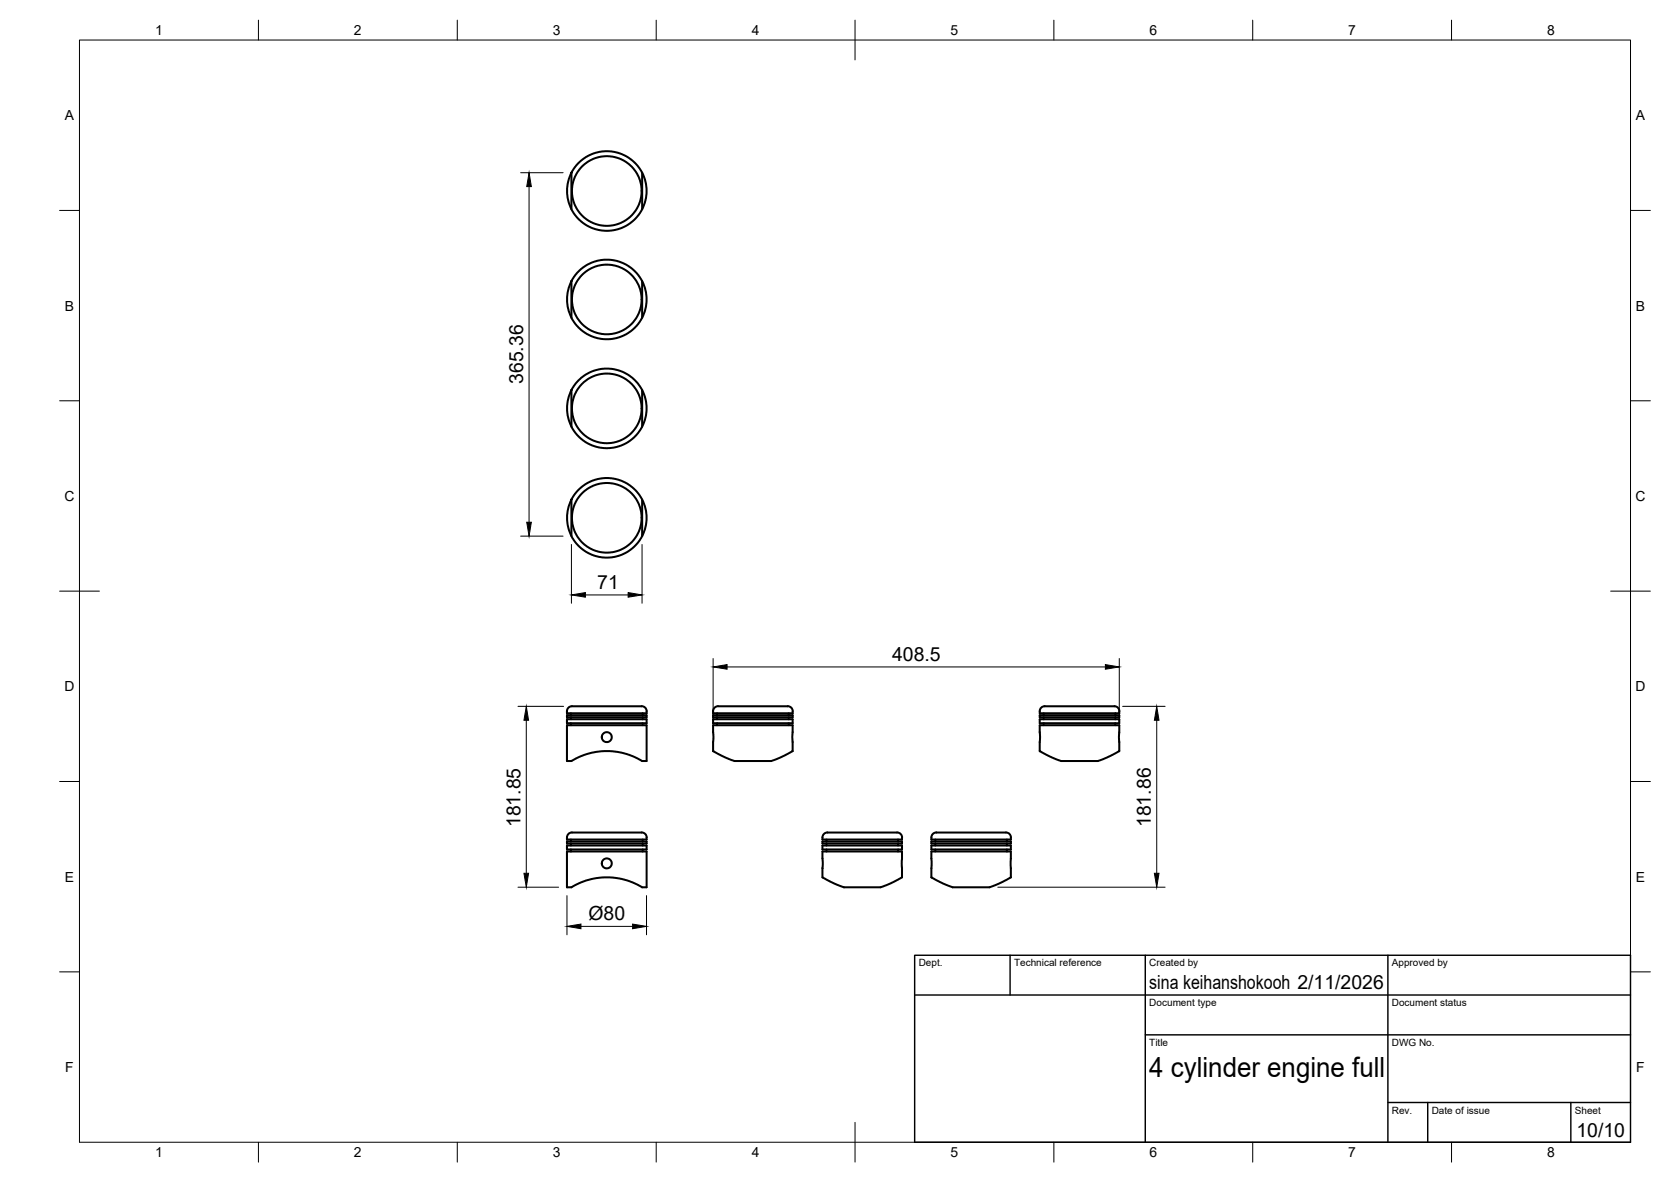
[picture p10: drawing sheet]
<svg xmlns="http://www.w3.org/2000/svg" width="420mm" height="297mm" viewBox="0 0 420 297" stroke-linecap="round" stroke-linejoin="round" font-family="sans-serif">
<!-- layer: Visible -->
<g fill="none" stroke="#000" stroke-width=".51">
<path d="M143.7 43.4a10 10 0 0 0 0 9.2M145.4 41.1l1.9-1.6 1.4-.7 2-.6 1.5-.2 2.3 .2 1.8 .5 1.6 .8 1.5 1.2 1.1 1.3 1 1.4v9.2l-1.7 2.3-1.9 1.6-1.4 .7-1.9 .6-1.7 .2-2-.1-2.1-.6-1.5-.8-1.6-1.2-1.1-1.3-.9-1.4v-9.2zM161.5 43.4a10 10 0 0 1 0 9.2M143.7 70.6a10 10 0 0 0 0 9.3M145.5 68.2l1.6-1.3 1.4-.8 1.8-.6 1.8-.2 2 .1 2.2 .6 1.7 .9 1.7 1.3 1.8 2.4v9.3l-1.8 2.4-1.7 1.4-1.4 .7-1.8 .6-1.7 .2-2.1-.1-2.2-.6-1.7-.8-1.6-1.4-1.8-2.4v-9.3zM161.5 70.6a10 10 0 0 1 0 9.3M143.7 98a10 10 0 0 0 0 9.2M145.4 95.7l1.5-1.3 1.6-.9 2.2-.7 1.4-.2 2 .1 1.7 .5 2.2 1 1.4 1.2 1 1 1.1 1.6v9.2l-1.8 2.5-1.8 1.4-1.6 .8-1.7 .5-1.9 .2-1.8-.1-2.1-.6-1.5-.8-1.6-1.2-1.1-1.2-.9-1.5v-9.2zM161.5 98a10 10 0 0 1 0 9.2M143.7 125.5a10 10 0 0 0 0 9.2M145.4 123.2l1.9-1.6 1.4-.7 1.8-.6 1.7-.2 2.1 .2 2 .5 1.6 .8 1.5 1.3 1.1 1.2 1 1.4v9.2l-1.7 2.4-1.9 1.5-1.4 .7-2 .7-1.6 .1-2.2-.1-1.9-.6-1.5-.8-1.6-1.2-1.1-1.2-.9-1.5v-9.2zM161.5 125.5a10 10 0 0 1 0 9.2"/>
<path d="M142.6 179.7h20v.5h-20zM143.6 179.2v.5M143.8 177.5h17.5M143.8 177.5a1.33 1.33 0 0 0-1.2 1.7h20v-.5M161.3 177.5a1.26 1.26 0 0 1 1.3 1.2M161.6 179.2v.5M179.3 179.7h20v.5h-20zM180.3 179.2v.5M180.6 177.5h17.5M180.6 177.5a1.33 1.33 0 0 0-1.3 1.7h20a1.35 1.35 0 0 0-1.2-1.7M198.3 179.2v.5M261.4 179.7h20v.5h-20z"/>
<path d="M262.4 179.2v.5M262.7 177.5h17.5M262.7 177.5a1.33 1.33 0 0 0-1.2 1.7h19.9a1.35 1.35 0 0 0-1.2-1.7M280.4 179.2v.5M142.6 182.3h20v8.9h-1.1l-2.1-1-2.4-.9-3.8-.5h-2l-2.4 .4-2.9 .9-2.2 1.1h-1.1zM142.6 180.7h20v1h-20zM143.6 180.2v.5M143.6 181.7v.6M161.6 180.2v.5M161.6 181.7v.6M179.3 182.3h20v6.5l-3.1 1.6-2.3 .8h-9.3l-2.2-.8-3.1-1.6zM179.3 180.7h20v1h-20z"/>
<path d="M180.3 180.2v.5M180.3 181.7v.6M198.3 180.2v.5M198.3 181.7v.6M261.4 182.3h20v6.5l-3 1.6-2.4 .8h-9.3l-2.2-.8-3.1-1.6zM261.4 180.7h20v1h-20zM262.4 180.2v.5M262.4 181.7v.6M280.4 180.2v.5M280.4 181.7v.6M142.6 214h20l-.1 9a2.18 2.18 0 0 1-1.8-.4l-1.7-.9-2.7-.8-2.4-.4h-2l-2.6 .3-2 .5-3.3 1.5a1.39 1.39 0 0 1-1.4 .2zM142.6 212.5h20v1h-20z"/>
<path d="M142.6 211.5h20v.5h-20zM143.6 211v.5M143.6 212v.5M143.6 213.5v.5M161.6 211v.5M161.6 212v.5M161.6 213.5v.5M162.6 210.5a1.47 1.47 0 0 0-1.9-1.3h-15.9a2.1 2.1 0 0 0-2.2 .9v.9h20v-.5M206.8 214h20v6.5l-2.8 1.5-2.6 1-9.4-.1-2.6-1-2.6-1.4zM206.8 212.5h20v1h-20zM206.8 211.5h20v.5h-20zM207.3 209.4l.7-.2h16.5a2.14 2.14 0 0 1 2.3 .9v.9h-20a1.52 1.52 0 0 1 .5-1.6z"/>
<path d="M207.8 211v.5M207.8 212v.5M207.8 213.5v.5M225.8 211v.5M225.8 212v.5M225.8 213.5v.5M234.2 214h20v6.5l-2.9 1.5-2.5 1-9.4-.1-2.4-.9-2.8-1.5zM234.2 212.5h20v1h-20zM234.2 211.5h20v.5h-20zM235.2 211v.5M235.2 212v.5M235.2 213.5v.5"/>
<path d="M235.4 209.2h16.5a2.13 2.13 0 0 1 2.2 .9l.1 .4M235.4 209.2a1.33 1.33 0 0 0-1.2 1.8h20v-.5M253.2 211v.5M253.2 212v.5M253.2 213.5v.5"/>
<circle cx="152.6" cy="48" r="8.8"/>
<circle cx="152.6" cy="75.3" r="8.8"/>
<circle cx="152.6" cy="102.6" r="8.8"/>
<circle cx="152.6" cy="130.1" r="8.8"/>
<circle cx="152.6" cy="185.2" r="1.25"/>
<circle cx="152.6" cy="217" r="1.25"/>
</g>
<!-- layer: BORDER -->
<g fill="none" stroke="#000" stroke-width=".25">
<path d="M20 10.1h390v276.9h-390zM65 5.1v5M115 5.1v5M165 5.1v5M215 5.1v10M265 5.1v5M315 5.1v5M365 5.1v5M15 52.9h5M410 52.9h5M15 100.7h5M410 100.7h5"/>
<path d="M15 148.6h10M405 148.6h10M15 196.4h5M410 196.4h5M15 244.2h5M410 244.2h5M65 287v5M115 287v5M165 287v5M215 282.1v9.9M265 287v5M315 287v5"/>
<path d="M365 287v5"/>
</g>
<!-- layer: TITLEBLOCK -->
<path d="M230 240.1h180v46.9h-180zM230 250h180M254 240.1v9.9M288 240.1v46.9M349 240.1v46.9M288 260.1h122M349 277.1h61M359 277.1v9.9M395 277.1v9.9" fill="none" stroke="#000" stroke-width=".36"/>
<!-- layer: FD_Dimensions -->
<g fill="none" stroke="#000" stroke-width=".25">
<path d="M130.9 43.4h10.7M133 46.9v84.3M130.9 134.7h10.7M143.7 136.8v14.8M161.4 136.8v14.8M147.2 149.5h10.7M130.2 177.5h11.5M179.3 165.5v16.4M182.8 167.6h95.1M281.4 165.5v16.4M282.3 177.5h10.6M132.3 181v38.5"/>
<path d="M290.9 181v38.5M130.2 223h10.3M142.6 225.1v9.8M146.1 232.8h13M162.6 225.1v9.8M250.9 223h42"/>
</g>
<path d="M133 43.4l.6 3.5h-1.2zM132.4 131.2h1.2l-.6 3.5zM143.7 149.5l3.5-.6v1.2zM157.9 148.9l3.5 .6-3.5 .6zM179.3 167.6l3.5-.6v1.2zM277.9 167l3.5 .6-3.5 .6zM132.3 177.5l.6 3.5h-1.2zM290.9 177.5l.5 3.5h-1.1zM131.7 219.5h1.2l-.6 3.5zM290.3 219.5h1.1l-.5 3.5zM142.6 232.8l3.5-.6v1.2zM159.1 232.2l3.5 .6-3.5 .6z" fill="#000" stroke="#000" stroke-width=".25"/>
<text font-size="7" x="289" y="270.6">4 cylinder engine full</text>
<g font-size="4.9">
<text x="131.6" y="96.5" transform="rotate(-90 131.6 96.5)">365.36</text>
<text x="150.2" y="148.1">71</text>
<text x="224.3" y="166.1">408.5</text>
<text x="130.9" y="207.9" transform="rotate(-90 130.9 207.9)">181.85</text>
<text x="289.4" y="207.9" transform="rotate(-90 289.4 207.9)">181.86</text>
<text x="148" y="231.3">Ø80</text>
<text x="289" y="248.5">sina keihanshokooh 2/11/2026</text>
<text x="396.4" y="285.7">10/10</text>
</g>
<g font-size="3.5">
<text x="39" y="8.8">1</text>
<text x="89" y="8.8">2</text>
<text x="139" y="8.8">3</text>
<text x="189" y="8.8">4</text>
<text x="239" y="8.8">5</text>
<text x="289" y="8.8">6</text>
<text x="339" y="8.8">7</text>
<text x="389" y="8.8">8</text>
<text x="16.3" y="30.2">A</text>
<text x="411.3" y="30.2">A</text>
<text x="16.3" y="78">B</text>
<text x="411.3" y="78">B</text>
<text x="16.2" y="125.9">C</text>
<text x="411.2" y="125.9">C</text>
<text x="16.2" y="173.7">D</text>
<text x="411.2" y="173.7">D</text>
<text x="16.3" y="221.6">E</text>
<text x="411.3" y="221.6">E</text>
<text x="16.4" y="269.4">F</text>
<text x="411.4" y="269.4">F</text>
<text x="39" y="290.8">1</text>
<text x="89" y="290.8">2</text>
<text x="139" y="290.8">3</text>
<text x="189" y="290.8">4</text>
<text x="239" y="290.8">5</text>
<text x="289" y="290.8">6</text>
<text x="339" y="290.8">7</text>
<text x="389" y="290.8">8</text>
</g>
<g font-size="2.5">
<text x="231" y="242.9">Dept.</text>
<text x="255" y="242.9">Technical reference</text>
<text x="289" y="242.9">Created by</text>
<text x="350" y="242.9">Approved by</text>
<text x="289" y="252.8">Document type</text>
<text x="350" y="252.8">Document status</text>
<text x="289" y="262.9">Title</text>
<text x="350" y="262.9">DWG No.</text>
<text x="350" y="279.9">Rev.</text>
<text x="360" y="279.9">Date of issue</text>
<text x="396" y="279.9">Sheet</text>
</g>
</svg>
